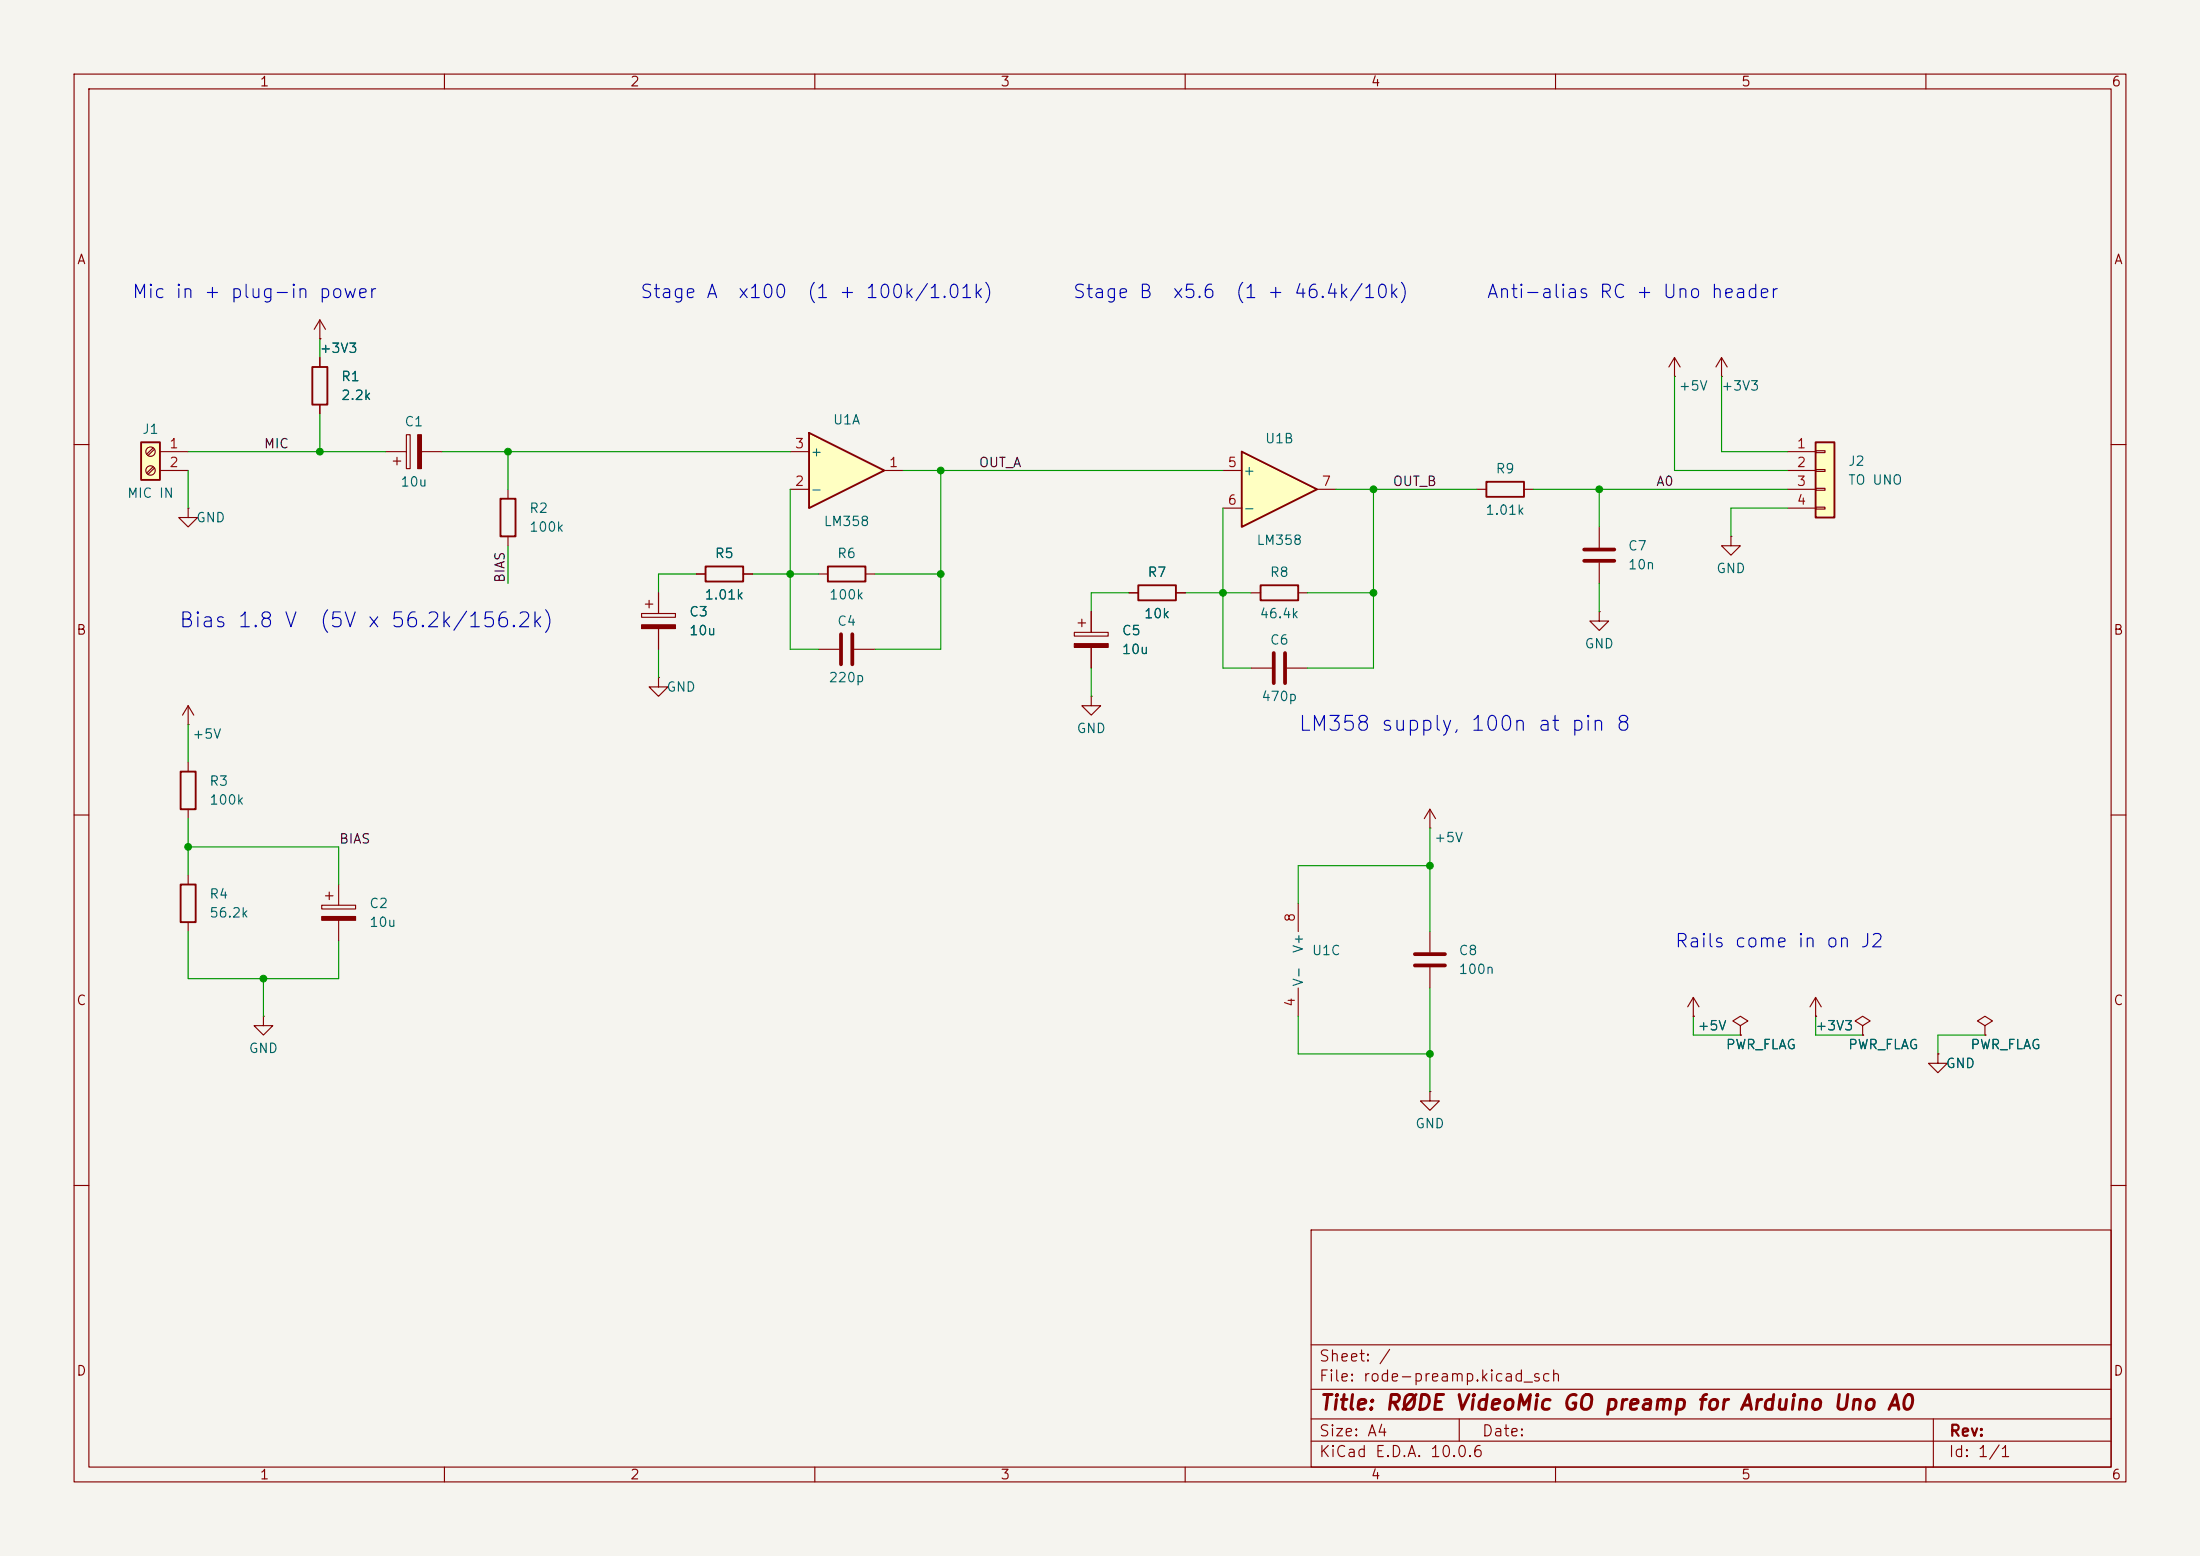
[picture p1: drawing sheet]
<svg xmlns="http://www.w3.org/2000/svg" width="297mm" height="210mm" viewBox="0 0 297 210" stroke-linecap="round" stroke-linejoin="round" font-family="sans-serif">
<path d="M0 0h297v210h-297z" fill="#f5f4ef" stroke="#f5f4ef" stroke-width=".14"/>
<g fill="none" stroke="#840000" stroke-width=".15">
<path d="M10 10h277v190h-277zM12 12h273v186h-273zM60 10v2M110 10v2M160 10v2M210 10v2M260 10v2M226.1 50.8h.1M226.1 48.3l-.8 1.2M226.1 48.3l.7 1.2M226.1 48.3v2.5M232.4 50.8h.1"/>
<path d="M232.4 48.3l-.8 1.2M232.4 48.3l.8 1.2M232.4 48.3v2.5M10 60h2M25.4 68.6v1.3h1.3l-1.3 1.2-1.3-1.2h1.3M25.4 68.6h.1M68.6 66v1.3M68.6 72.4v1.3M199.4 66h1.3M205.7 66h1.3M285 60h2M10 110h2"/>
<path d="M285 110h2M10 160h2M177 166h108v32h-108zM285 160h2M60 198v2M110 198v2M160 198v2M177 194.5h108M177 191.5h108M177 187.5h108M177 181.5h108M197 191.5v3"/>
<path d="M210 198v2M260 198v2M261 191.5v6.5"/>
</g>
<path d="M67.6 67.3h2v5.1h-2zM200.7 65h5v2.1h-5z" fill="none" stroke="#840000" stroke-width=".25"/>
<path d="M167.6 61l10.2 5-10.2 5.1z" fill="#ffffc2"/>
<path d="M153.7 79h5v2h-5zM167.6 61l10.2 5-10.2 5.1zM170.2 79h5.1v2h-5.1z" fill="none" stroke="#840000" stroke-width=".25"/>
<g fill="none" stroke="#840000" stroke-width=".15">
<path d="M165.1 63.5h2.5M165.1 68.6h2.5M177.8 66h2.5M152.4 80h1.3M158.7 80h1.3M168.9 80h1.3M168.9 90.2h2.8M173.7 90.2h2.8M175.3 80h1.2M175.3 121.9v3.8M175.3 133.4v3.8M251.5 138.4l1-.6-1-.6-1.1 .6 1.1 .6v1.3"/>
<path d="M251.5 139.7h.1M268 138.4l1-.6-1-.6-1 .6 1 .6v1.3M268 139.7h.1M261.6 142.2v1.3h1.3l-1.3 1.3-1.3-1.3h1.3M261.6 142.2h.1"/>
</g>
<path d="M172 88.1v4.1M173.5 88.1v4.1" fill="none" stroke="#840000" stroke-width=".51"/>
<path d="M109.2 58.4l10.2 5.1-10.2 5.1z" fill="#ffffc2"/>
<path d="M109.2 58.4l10.2 5.1-10.2 5.1z" fill="none" stroke="#840000" stroke-width=".25"/>
<g fill="none" stroke="#840000" stroke-width=".15">
<path d="M106.7 66h2.5M106.7 61h2.5M119.4 63.5h2.5M145 85.3h4.6v.6h-4.6zM145.5 84.1h1.1M146 83.6v1M147.3 94v1.3h1.3l-1.3 1.2-1.3-1.2h1.3M147.3 94h.1M147.3 82.6v2.7M147.3 87.4v2.8M215.9 82.6v1.2h1.3l-1.3 1.3-1.3-1.3h1.3M215.9 82.6h.1"/>
<path d="M193 111.8h.1M193 109.2v2.6M193 109.2l-.7 1.3M193 109.2l.8 1.3M193 125.7v2.8M193 130.6v2.8M228.6 137.2h.1M228.6 134.6l-.8 1.3M228.6 134.6l.8 1.3M228.6 134.6v2.6M234.9 138.4l1.1-.6-1.1-.6-1 .6 1 .6v1.3M234.9 139.7h.1"/>
<path d="M245.1 137.2h.1M245.1 134.6l-.8 1.3M245.1 134.6l.8 1.3M245.1 134.6v2.6M193 147.3v1.3h1.3l-1.3 1.3-1.2-1.3h1.2M193 147.3h.1"/>
</g>
<path d="M145 86.9h4.6v.5h-4.6z" fill="#840000" stroke="#840000" stroke-width=".15"/>
<path d="M191 128.8h4.1M191 130.3h4.1" fill="none" stroke="#840000" stroke-width=".51"/>
<path d="M245.1 59.7h2.5v10.2h-2.5z" fill="#ffffc2"/>
<path d="M42.2 49.5h2v5.1h-2zM245.1 59.7h2.5v10.2h-2.5zM95.2 76.5h5.1v2h-5.1zM111.8 76.5h5v2h-5zM24.4 104.1h2v5.1h-2zM24.4 119.4h2v5.1h-2z" fill="none" stroke="#840000" stroke-width=".25"/>
<g fill="none" stroke="#840000" stroke-width=".15">
<path d="M43.2 45.7h.1M43.2 43.2l-.8 1.3M43.2 43.2l.7 1.3M43.2 43.2v2.5M43.2 48.3v1.2M43.2 54.6v1.3M54.9 58.7h.5v4.5h-.5zM52.1 61h2.8M53.1 62.2h1M53.6 61.7v1M56.9 61h2.8M94 77.5h1.2"/>
<path d="M100.3 77.5h1.3M110.5 77.5h1.3M116.8 77.5h1.3M215.9 71.1v2.8M215.9 75.9v2.8M233.7 72.4v1.3h1.2l-1.2 1.2-1.3-1.2h1.3M233.7 72.4h.1M241.3 61h3.8M241.3 63.5h3.8M241.3 66h3.8M241.3 68.6h3.8M245.1 60.8h1.3v.3h-1.3z"/>
<path d="M245.1 63.4h1.3v.2h-1.3zM245.1 65.9h1.3v.3h-1.3zM245.1 68.5h1.3v.2h-1.3zM25.4 97.8h.1M25.4 95.3v2.5M25.4 95.3l-.8 1.2M25.4 95.3l.8 1.2M86.6 82.8h4.6v.5h-4.6zM87.1 81.5h1M87.6 81v1M88.9 91.4v1.3h1.3l-1.3 1.3-1.3-1.3h1.3M88.9 91.4h.1"/>
<path d="M88.9 80v2.8M88.9 84.8v2.8M110.5 87.6h2.8M115.3 87.6h2.8M25.4 102.9v1.2M25.4 109.2v1.3M25.4 118.1v1.3M45.7 119.4v2.8M25.4 124.5v1.2M35.6 137.2v1.2h1.2l-1.2 1.3-1.3-1.3h1.3M35.6 137.2h.1M43.4 122.2h4.6v.5h-4.6z"/>
<path d="M43.9 120.9h1.1M44.4 120.4v1M45.7 124.2v2.8"/>
</g>
<path d="M213.9 74.2h4M213.9 75.7h4M113.5 85.6v4.1M115.1 85.6v4.1" fill="none" stroke="#840000" stroke-width=".51"/>
<g fill="#840000" stroke="#840000" stroke-width=".15">
<path d="M86.6 84.3h4.6v.5h-4.6z"/>
<path d="M43.4 123.7h4.6v.5h-4.6z"/>
<path d="M56.4 58.7h.5v4.5h-.5z"/>
</g>
<path d="M19 59.7h2.6v5.1h-2.6z" fill="#ffffc2"/>
<path d="M19 59.7h2.6v5.1h-2.6z" fill="none" stroke="#840000" stroke-width=".25"/>
<g fill="none" stroke="#840000" stroke-width=".15">
<path d="M43.2 45.7h.1M43.2 48.3v1.2M43.2 54.6v1.3M20.7 60.5l-.9 .8M20.7 63l-.9 .8M20.9 60.6l-.9 .9M20.9 63.2l-.9 .8M21.6 61h3.8M21.6 63.5h3.8M94 77.5h1.2M100.3 77.5h1.3M88.9 80v2.8"/>
<path d="M88.9 84.8v2.8M147.3 82.6v2.7M147.3 87.4v2.8M152.4 80h1.3M158.7 80h1.3M228.6 137.2h.1M234.9 139.7h.1M245.1 137.2h.1M251.5 139.7h.1M268 139.7h.1M261.6 142.2h.1"/>
<circle cx="20.3" cy="61" r=".63"/>
<circle cx="20.3" cy="63.5" r=".63"/>
</g>
<g fill="none" stroke="#009600" stroke-width=".15">
<path d="M43.2 45.7v2.6M43.2 55.9v5.1M226.1 50.8v12.7h15.2M232.4 50.8v10.2h8.9M25.4 61h26.7M25.4 63.5v5.1M59.7 61h47M68.6 61v5M68.6 73.7v5M94 77.5h-5.1v2.5M101.6 77.5h8.9M106.7 66v21.6h3.8"/>
<path d="M118.1 77.5h8.9M121.9 63.5h43.2M127 63.5v24.1h-8.9M165.1 68.6v21.6h3.8M180.3 66h19.1M185.4 66v24.2h-8.9M207 66h34.3M215.9 66v5.1M215.9 78.7v3.9M241.3 68.6h-7.6v3.8M25.4 97.8v5.1M88.9 87.6v3.8"/>
<path d="M147.3 90.2v3.8M152.4 80h-5.1v2.6M160 80h8.9M176.5 80h8.9M25.4 110.5v7.6M25.4 114.3h20.3v5.1M193 111.8v13.9M193 116.8h-17.7v5.1M25.4 125.7v6.4h20.3v-5.1M35.6 132.1v5.1M175.3 137.2v5h17.7M193 133.4v13.9"/>
<path d="M228.6 137.2v2.5h6.3M245.1 137.2v2.5h6.4M268 139.7h-6.4v2.5"/>
</g>
<g fill="#009600" stroke="#009600" stroke-width=".14">
<circle cx="43.2" cy="61" r=".46"/>
<circle cx="25.4" cy="114.3" r=".46"/>
<circle cx="35.6" cy="132.1" r=".46"/>
<circle cx="165.1" cy="80" r=".46"/>
<circle cx="193" cy="116.8" r=".46"/>
<circle cx="193" cy="142.2" r=".46"/>
<circle cx="185.4" cy="80" r=".46"/>
<circle cx="185.4" cy="66" r=".46"/>
<circle cx="215.9" cy="66" r=".46"/>
<circle cx="68.6" cy="61" r=".46"/>
<circle cx="106.7" cy="77.5" r=".46"/>
<circle cx="127" cy="63.5" r=".46"/>
<circle cx="127" cy="77.5" r=".46"/>
</g>
<g font-size="2" fill="#0000c2">
<text x="24" y="85.2">Bias 1.8 V</text>
<text x="43" y="85.2">(5V x 56.2k/156.2k)</text>
<text x="175.2" y="99.2">LM358 supply, 100n at pin 8</text>
</g>
<text font-size="2" fill="#840000" x="178" y="190.8">Title: RØDE VideoMic GO preamp for Arduino Uno A0</text>
<g font-size="1.8" fill="#0000c2">
<text x="17.7" y="40.7">Mic in + plug-in power</text>
<text x="86.3" y="40.7">Stage A</text>
<text x="99.5" y="40.7">x100</text>
<text x="108.8" y="40.7">(1 + 100k/1.01k)</text>
<text x="144.7" y="40.7">Stage B</text>
<text x="158.2" y="40.7">x5.6</text>
<text x="166.6" y="40.7">(1 + 46.4k/10k)</text>
<text x="200.6" y="40.7">Anti-alias RC + Uno header</text>
<text x="226" y="128.3">Rails come in on J2</text>
</g>
<g font-size="1.5" fill="#840000">
<text x="178" y="184.1">Sheet: /</text>
<text x="178" y="186.8">File: rode-preamp.kicad_sch</text>
<text x="178" y="197">KiCad E.D.A. 10.0.6</text>
<text x="178" y="194.2">Size: A4</text>
<text x="200" y="194.2">Date:</text>
<text x="263" y="197">Id: 1/1</text>
<text x="263" y="194.2">Rev:</text>
</g>
<g font-size="1.3" fill="#840000">
<text x="35" y="12">1</text>
<text x="85" y="12">2</text>
<text x="135" y="12">3</text>
<text x="185" y="12">4</text>
<text x="235" y="12">5</text>
<text x="285" y="12">6</text>
<text x="10.3" y="36">A</text>
<text x="285.3" y="36">A</text>
<text x="10.2" y="86">B</text>
<text x="285.2" y="86">B</text>
<text x="10.2" y="136">C</text>
<text x="285.2" y="136">C</text>
<text x="10.2" y="186">D</text>
<text x="285.2" y="186">D</text>
<text x="35" y="200">1</text>
<text x="85" y="200">2</text>
<text x="135" y="200">3</text>
<text x="185" y="200">4</text>
<text x="235" y="200">5</text>
<text x="285" y="200">6</text>
</g>
<g font-size="1.3" fill="#006464">
<text x="43.1" y="48">+3V3</text>
<text x="46" y="51.8">R1</text>
<text x="226.5" y="53">+5V</text>
<text x="232.3" y="53">+3V3</text>
<text x="19.1" y="58.9">J1</text>
<text x="46" y="54.3">2.2k</text>
<text x="54.5" y="57.9">C1</text>
<text x="112.4" y="57.6">U1A</text>
<text x="54" y="66">10u</text>
<text x="109.3" y="61.9">+</text>
<text x="167.7" y="64.5">+</text>
<text x="170.7" y="60.1">U1B</text>
<text x="201.8" y="64.2">R9</text>
<text x="249.4" y="63.2">J2</text>
<text x="249.4" y="65.7">TO UNO</text>
<text x="17.1" y="67.5">MIC IN</text>
<text x="26.4" y="70.8">GND</text>
<text x="71.4" y="69.5">R2</text>
<text x="109.3" y="67">-</text>
<text x="111.1" y="71.3">LM358</text>
<text x="167.7" y="69.5">-</text>
<text x="200.4" y="69.8">1.01k</text>
<text x="71.4" y="72.1">100k</text>
<text x="96.4" y="75.6">R5</text>
<text x="112.9" y="75.6">R6</text>
<text x="169.5" y="73.9">LM358</text>
<text x="219.7" y="74.6">C7</text>
<text x="219.7" y="77.2">10n</text>
<text x="231.6" y="77.7">GND</text>
<text x="92.9" y="83.5">C3</text>
<text x="95" y="81.2">1.01k</text>
<text x="111.8" y="81.2">100k</text>
<text x="154.4" y="83.8">10k</text>
<text x="154.8" y="78.2">R7</text>
<text x="170" y="83.8">46.4k</text>
<text x="171.4" y="78.2">R8</text>
<text x="92.9" y="86.1">10u</text>
<text x="112.9" y="84.8">C4</text>
<text x="151.4" y="86.1">C5</text>
<text x="151.4" y="88.6">10u</text>
<text x="171.4" y="87.3">C6</text>
<text x="213.8" y="87.8">GND</text>
<text x="89.9" y="93.7">GND</text>
<text x="111.8" y="92.4">220p</text>
<text x="170.2" y="94.9">470p</text>
<text x="25.9" y="100">+5V</text>
<text x="145.3" y="99.3">GND</text>
<text x="28.2" y="106.4">R3</text>
<text x="28.2" y="108.9">100k</text>
<text x="193.5" y="114">+5V</text>
<text x="28.2" y="121.6">R4</text>
<text x="28.2" y="124.2">56.2k</text>
<text x="49.8" y="122.9">C2</text>
<text x="49.8" y="125.4">10u</text>
<text x="176.2" y="128.7" transform="rotate(-90 176.2 128.7)">V+</text>
<text x="177" y="129.2">U1C</text>
<text x="196.8" y="129.2">C8</text>
<text x="196.8" y="131.8">100n</text>
<text x="176.2" y="133.2" transform="rotate(-90 176.2 133.2)">V-</text>
<text x="33.5" y="142.4">GND</text>
<text x="229.1" y="139.4">+5V</text>
<text x="232.9" y="141.9">PWR_FLAG</text>
<text x="245" y="139.4">+3V3</text>
<text x="249.4" y="141.9">PWR_FLAG</text>
<text x="265.9" y="141.9">PWR_FLAG</text>
<text x="262.6" y="144.5">GND</text>
<text x="191" y="152.6">GND</text>
</g>
<g font-size="1.3" fill="#a90000">
<text x="22.8" y="60.8">1</text>
<text x="22.8" y="63.4">2</text>
<text x="107.2" y="65.9">2</text>
<text x="107.2" y="60.8">3</text>
<text x="119.9" y="63.4">1</text>
<text x="165.6" y="63.4">5</text>
<text x="178.3" y="65.9">7</text>
<text x="242.5" y="60.8">1</text>
<text x="242.5" y="63.4">2</text>
<text x="242.5" y="65.9">3</text>
<text x="165.6" y="68.4">6</text>
<text x="242.5" y="68.4">4</text>
<text x="175.1" y="124.6" transform="rotate(-90 175.1 124.6)">8</text>
<text x="175.1" y="136" transform="rotate(-90 175.1 136)">4</text>
</g>
<g font-size="1.3" fill="#0f0f0f">
<text x="35.5" y="60.8">MIC</text>
<text x="132.1" y="63.4">OUT_A</text>
<text x="187.9" y="65.9">OUT_B</text>
<text x="223.5" y="65.9">A0</text>
<text x="68.5" y="78.8" transform="rotate(-90 68.5 78.8)">BIAS</text>
<text x="45.7" y="114.2">BIAS</text>
</g>
</svg>
